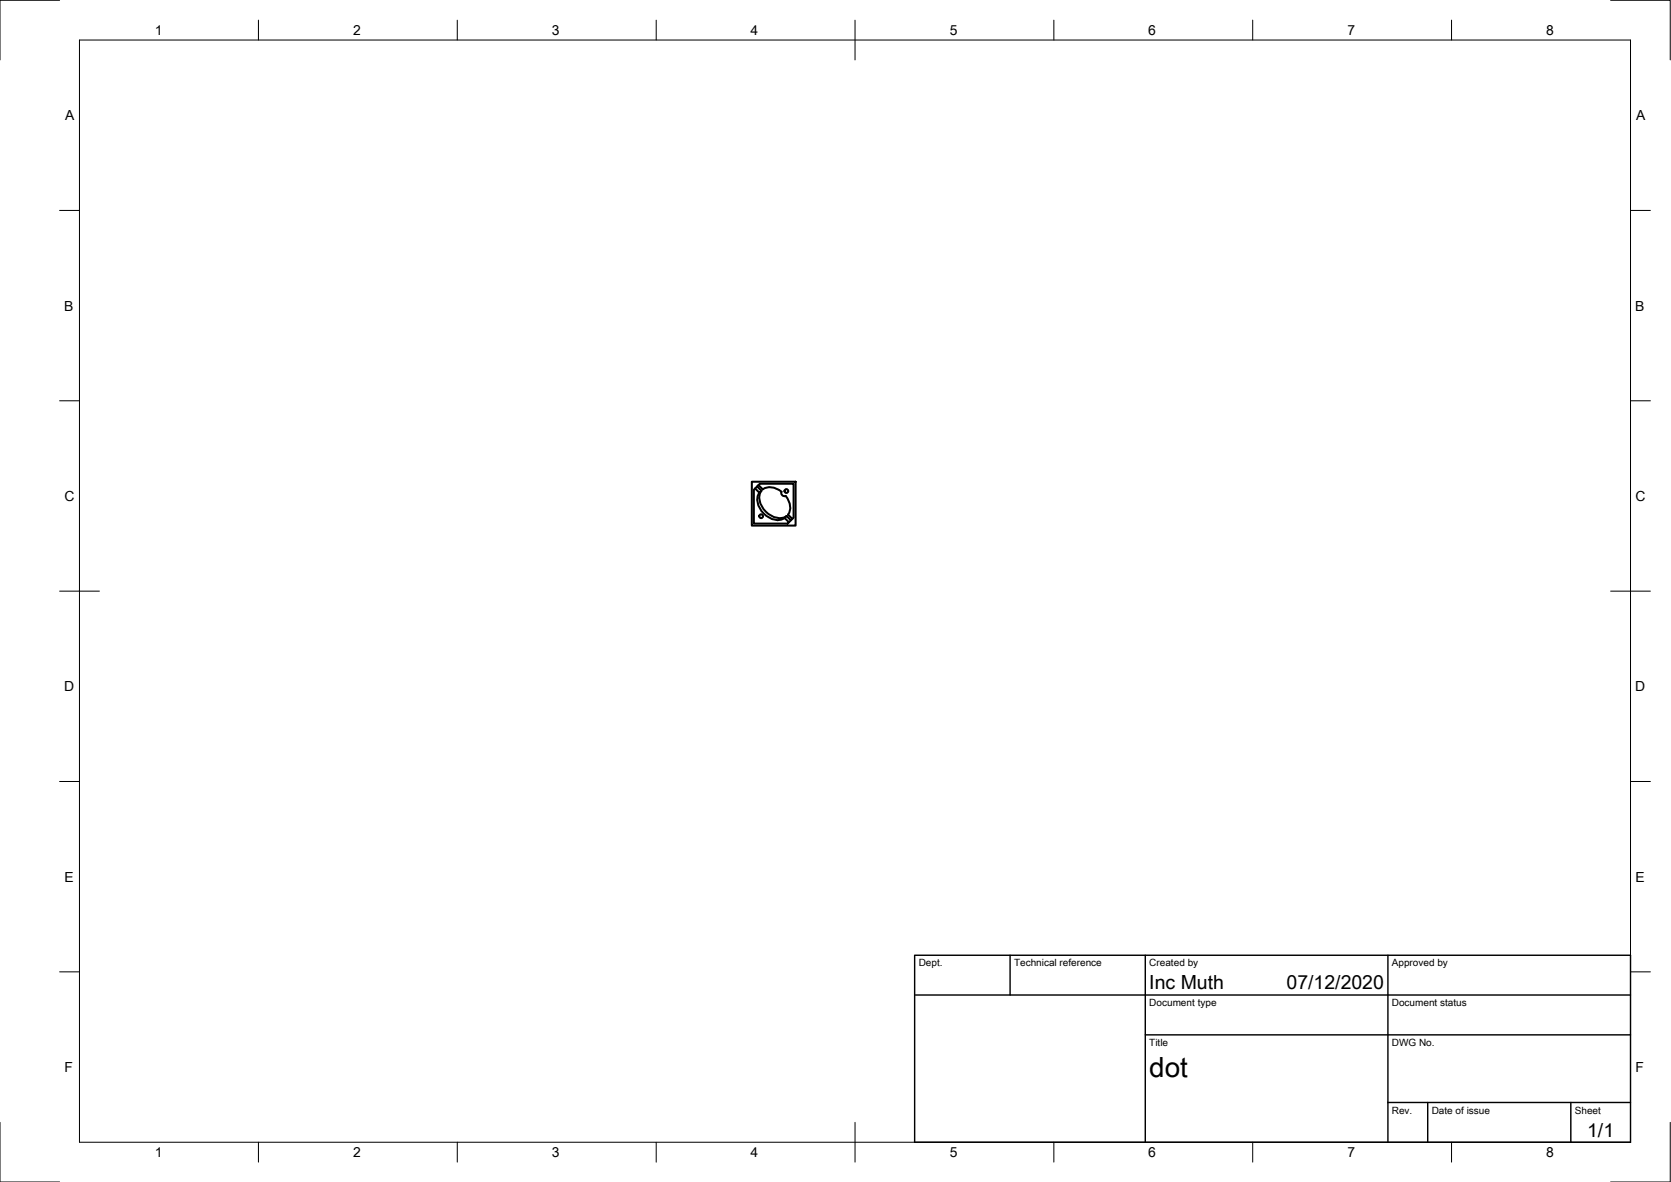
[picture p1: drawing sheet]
<svg xmlns="http://www.w3.org/2000/svg" width="420mm" height="297mm" viewBox="0 0 420 297" stroke-linecap="round" stroke-linejoin="round" font-family="sans-serif">
<!-- layer: Visible -->
<g fill="none" stroke="#000" stroke-width=".51">
<path d="M189 121.1h11v11h-11zM189.5 123.1l1.6-1.5h8.4v8.5l-1.5 1.5h-8.5zM189.9 122.8l1 1 .6-.5M190.4 122.2l1.1 1.1M190.7 121.9l1.1 1.1a3.9 3.9 0 0 1 4.7 .6 .79 .79 0 0 0 .2 .8 .79 .79 0 0 0 .9 .2 3.9 3.9 0 0 1 .6 4.7l1 1.1M191 123.8a4.2 4.2 0 0 0 1 5.3 4.2 4.2 0 0 0 5.3 1.1M191.5 123.3a4.2 4.2 0 0 0 1.1 5.3 4.2 4.2 0 0 0 5.2 1.1M198.9 130.8l-1.1-1.1-.5 .5 1.1 1.1"/>
<circle cx="191.4" cy="129.7" r=".48"/>
<circle cx="197.7" cy="123.4" r=".48"/>
</g>
<!-- layer: Border -->
<g fill="none" stroke="#000" stroke-width=".25">
<path d="M15 .1h-15v15M20 10.1h390v276.9h-390zM65 5.1v5M115 5.1v5M165 5.1v5M215 5.1v10M265 5.1v5M315 5.1v5M365 5.1v5M405 .1h15v15M15 52.9h5M410 52.9h5"/>
<path d="M15 100.7h5M410 100.7h5M15 148.6h10M405 148.6h10M15 196.4h5M410 196.4h5M15 244.2h5M410 244.2h5M0 282.1v14.9h15M65 287v5M115 287v5M165 287v5"/>
<path d="M215 282.1v9.9M265 287v5M315 287v5M365 287v5M420 282.1v14.9h-15"/>
</g>
<!-- layer: TitleBlock -->
<path d="M230 240.1h180v46.9h-180zM230 250h180M254 240.1v9.9M288 240.1v46.9M349 240.1v46.9M288 260.1h122M349 277.1h61M359 277.1v9.9M395 277.1v9.9" fill="none" stroke="#000" stroke-width=".36"/>
<text font-size="7" x="289" y="270.6">dot</text>
<g font-size="4.9">
<text x="289" y="248.5">Inc Muth</text>
<text x="323.5" y="248.5">07/12/2020</text>
<text x="399.1" y="285.7">1/1</text>
</g>
<g font-size="3.5">
<text x="39" y="8.8">1</text>
<text x="88.8" y="8.8">2</text>
<text x="138.8" y="8.8">3</text>
<text x="188.7" y="8.8">4</text>
<text x="238.8" y="8.8">5</text>
<text x="288.7" y="8.8">6</text>
<text x="338.8" y="8.8">7</text>
<text x="388.8" y="8.8">8</text>
<text x="16.4" y="30.2">A</text>
<text x="411.4" y="30.2">A</text>
<text x="16.2" y="78">B</text>
<text x="411.2" y="78">B</text>
<text x="16.2" y="125.9">C</text>
<text x="411.2" y="125.9">C</text>
<text x="16.2" y="173.7">D</text>
<text x="411.2" y="173.7">D</text>
<text x="16.2" y="221.6">E</text>
<text x="411.2" y="221.6">E</text>
<text x="16.2" y="269.4">F</text>
<text x="411.2" y="269.4">F</text>
<text x="39" y="290.8">1</text>
<text x="88.8" y="290.8">2</text>
<text x="138.8" y="290.8">3</text>
<text x="188.7" y="290.8">4</text>
<text x="238.8" y="290.8">5</text>
<text x="288.7" y="290.8">6</text>
<text x="338.8" y="290.8">7</text>
<text x="388.8" y="290.8">8</text>
</g>
<g font-size="2.5">
<text x="231" y="242.9">Dept.</text>
<text x="255" y="242.9">Technical reference</text>
<text x="289" y="242.9">Created by</text>
<text x="350" y="242.9">Approved by</text>
<text x="289" y="252.8">Document type</text>
<text x="350" y="252.8">Document status</text>
<text x="289" y="262.9">Title</text>
<text x="350" y="262.9">DWG No.</text>
<text x="350" y="279.9">Rev.</text>
<text x="360" y="279.9">Date of issue</text>
<text x="396" y="279.9">Sheet</text>
</g>
</svg>
